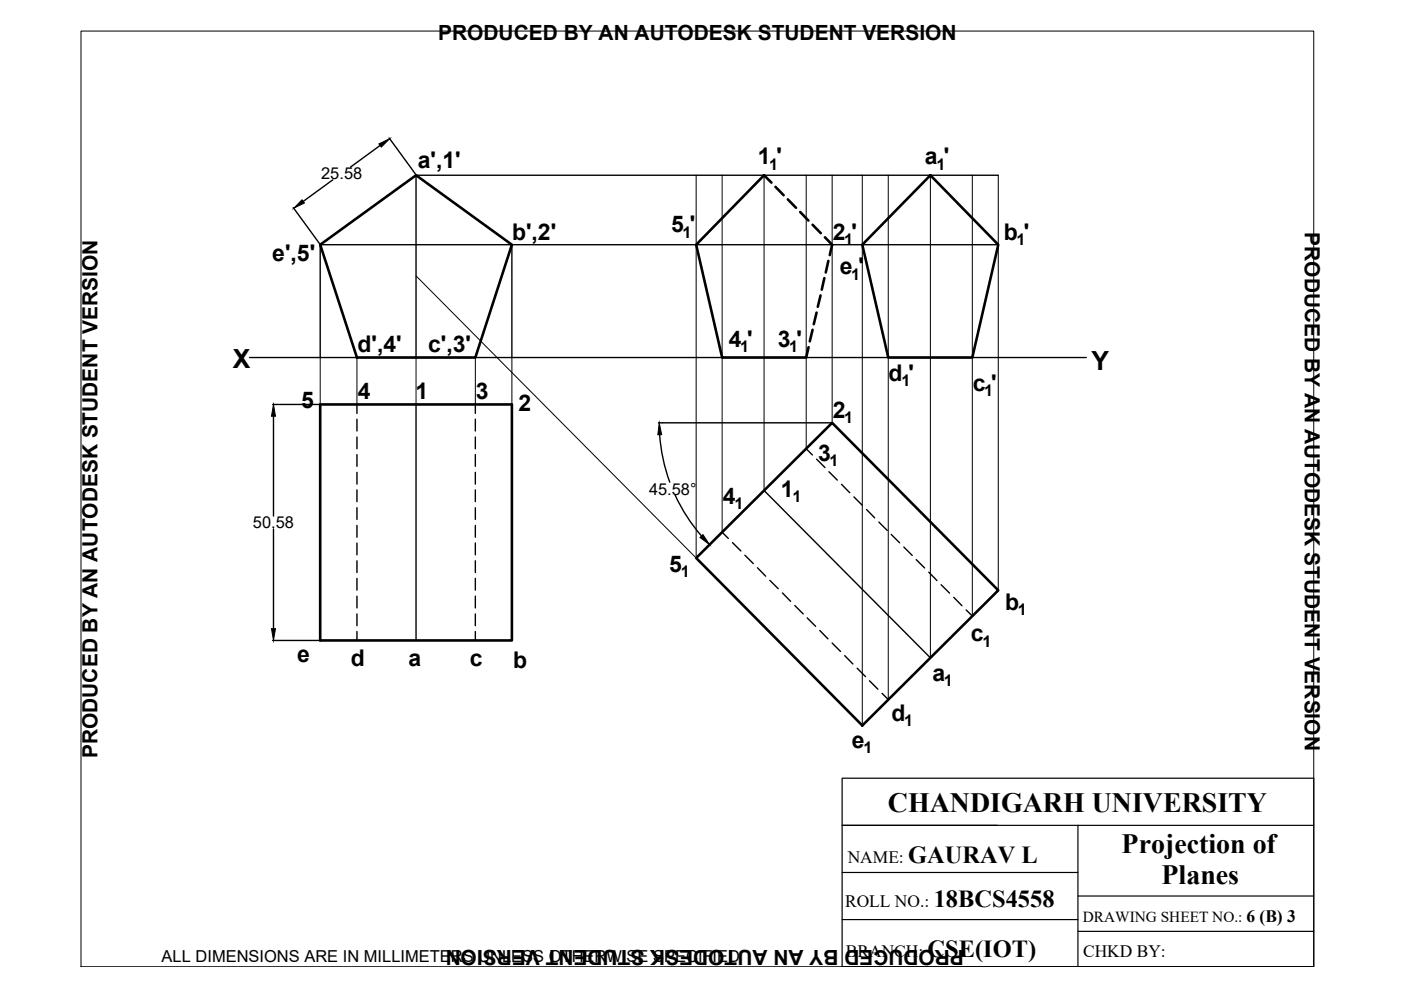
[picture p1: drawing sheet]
<svg xmlns="http://www.w3.org/2000/svg" width="297mm" height="210mm" viewBox="0 0 297 210" stroke-linecap="round" stroke-linejoin="round" font-family="sans-serif">
<!-- layer: thick continuous -->
<g fill="none" stroke="#000" stroke-width=".55">
<path d="M163.6 38.7l-1.6-1.5-14.4 14.7 5.5 23.9h17.8l.5-2.2M164.4 39.6l1.7 1.8M197.3 37.2l14.4 14.7-5.6 23.9h-17.8l-5.5-23.9zM67.9 51.9l20.3-14.7 20.3 14.7-7.7 23.9h-25.1zM167 42.3l1.8 1.8M169.7 44.9l1.7 1.9M172.3 47.7l1.7 1.7M174.8 59l-.6 2.4M174.9 50.3l1.5 1.6-.5 2.2M175.6 55.3l-.5 2.5M172.3 69.9l-.6 2.5M173.1 66.3l-.6 2.4"/>
<path d="M174 62.6l-.6 2.5M67.9 85.8h40.6v50h-40.6zM147.6 118.3l28.8-28.7 35.3 35.6-28.9 28.6z"/>
</g>
<g fill="none" stroke="#000" stroke-width=".3">
<path d="M70.6 38.1l-6.3 4.6M80.6 30.8l-6.3 4.6M82.5 29.2l5.7 7.9M211.7 37.2h-123.5v38.6M62.2 44l5.7 7.8M108.5 51.9v23.9M211.7 51.9h-143.8v23.9M52.9 75.8h177.4M57.8 85.8h10M58 88.3v21.1M75.7 85.8v1.9M75.7 88.9v2.5"/>
<path d="M75.7 92.7v2.5M75.7 96.4v2.5M88.2 85.8v50M100.8 85.8v1.9M100.8 88.9v2.5M100.8 92.7v2.5M100.8 96.4v2.5M139.6 89.6h36.8M139.9 92.1a36.6 36.6 0 0 0 2.1 10.1M170.9 95.2l1.3 1.3M173.1 97.4l1.8 1.7M58 112.1v21.2"/>
<path d="M75.7 100.1v2.5M75.7 103.9v2.5M75.7 107.6v2.5M75.7 111.4v2.5M75.7 115.1v2.5M75.7 118.9v2.5M100.8 100.1v2.5M100.8 103.9v2.5M100.8 107.6v2.5M100.8 111.4v2.5M100.8 115.1v2.5M100.8 118.9v2.5"/>
<path d="M143.1 104.9a36.6 36.6 0 0 0 5.6 8.7M153.1 112.8l1.3 1.4M155.3 115l1.8 1.8M157.9 117.7l1.8 1.8M162 104l35.3 35.5M175.8 100l1.7 1.8M178.4 102.7l1.8 1.8M181 105.4l1.8 1.7M183.7 108l1.7 1.8M186.3 110.7l1.8 1.8M189 113.3l1.7 1.8M191.6 116l1.8 1.8"/>
<path d="M194.3 118.6l1.7 1.8M57.8 135.8h10M75.7 122.6v2.5M75.7 126.4v2.5M75.7 130.2v2.5M75.7 133.9v1.9M100.8 122.6v2.5M100.8 126.4v2.5M100.8 130.2v2.5M100.8 133.9v1.9M160.6 120.4l1.7 1.8M163.2 123l1.8 1.8"/>
<path d="M165.9 125.7l1.7 1.8M168.5 128.4l1.8 1.8M171.1 131l1.8 1.8M173.8 133.7l1.7 1.8M176.4 136.3l1.8 1.8M179.1 139l1.7 1.8M196.9 121.3l1.8 1.8M199.5 124l1.8 1.8M202.2 126.6l1.7 1.8M204.8 129.3l1.3 1.3M181.7 141.7l1.8 1.8M184.3 144.3l1.8 1.8"/>
<path d="M187 147l1.3 1.3"/>
</g>
<g fill="none" stroke="#000" stroke-width=".21">
<path d="M17.2 6.6h261.3v198.4h-261.3zM147.6 37.2v81.1l-59.4-59.8M153.1 37.2v75.6M162 37.2v66.8M170.9 37.2v58M176.4 37.2v52.4M182.8 37.2v116.6M188.3 37.2v111.1M197.3 37.2v102.3M206.1 37.2v93.4M211.7 37.2v88M67.9 75.8v10"/>
<path d="M75.7 75.8v10M88.2 75.8v10M100.8 75.8v10M108.5 75.8v10"/>
</g>
<path d="M80.3 30.5l2.3-1.1-1.8 1.8zM64 42.4l.5 .6-2.2 1.1zM58 85.8l.4 2.5h-.8zM139.8 89.6l.5 2.5-.8 .1zM148.4 113.9l.6-.5 1.4 2.1zM57.6 133.3h.8l-.4 2.5z" fill="#000" stroke="#000" stroke-width=".21"/>
<!-- layer: 0 -->
<path d="M178.5 165h100v40h-100zM178.5 175h100M228.5 175v30M178.5 195h50M178.5 185h50M228.5 190h50M228.5 197.5h50" fill="none" stroke="#000" stroke-width=".25"/>
<g font-size="5.9">
<text x="188.2" y="172.2">CHANDIGARH UNIVERSITY</text>
<text x="237.8" y="180.8">Projection of</text>
<text x="246.3" y="187.5">Planes</text>
</g>
<g font-size="5.6">
<text x="49.4" y="78">X</text>
<text x="231.4" y="78.5">Y</text>
</g>
<g font-size="5.2">
<text x="192.6" y="183">GAURAV L</text>
<text x="198" y="192.2">18BCS4558</text>
<text x="196.7" y="202.8">CSE(IOT)</text>
</g>
<g font-size="4.9">
<text x="88.6" y="35.6">a',1'</text>
<text x="160.7" y="34.9">1 '</text>
<text x="196.1" y="34.9">a '</text>
<text x="108.6" y="50.8">b',2'</text>
<text x="142.3" y="49.3">5 '</text>
<text x="176.6" y="50.9">2 '</text>
<text x="212.8" y="50.8">b '</text>
<text x="57.7" y="55.4">e',5'</text>
<text x="178.1" y="58.2">e '</text>
<text x="75.8" y="74.7">d',4'</text>
<text x="90.8" y="74.7">c',3'</text>
<text x="154.5" y="73.5">4 '</text>
<text x="164.9" y="73.5">3 '</text>
<text x="188.4" y="80.8">d '</text>
<text x="206.2" y="82.8">c '</text>
<text x="63.8" y="86.6">5</text>
<text x="75.8" y="84.7">4</text>
<text x="88.1" y="84.7">1</text>
<text x="100.9" y="84.7">3</text>
<text x="109.9" y="87.2">2</text>
<text x="176.6" y="88.6">2</text>
<text x="173.5" y="97.7">3</text>
<text x="153.3" y="106.9">4</text>
<text x="165.6" y="105.4">1</text>
<text x="141.9" y="121.2">5</text>
<text x="213.1" y="129.3">b</text>
<text x="205.9" y="136">c</text>
<text x="63" y="140.3">e</text>
<text x="74.4" y="141.1">d</text>
<text x="86.6" y="141.1">a</text>
<text x="99.6" y="141.1">c</text>
<text x="108.8" y="141.5">b</text>
<text x="197.7" y="144.4">a</text>
<text x="189" y="152.8">d</text>
<text x="180.6" y="158.6">e</text>
</g>
<g font-size="4.4">
<text x="92.9" y="8.5">PRODUCED BY AN AUTODESK STUDENT VERSION</text>
<text x="276.6" y="49.3" transform="rotate(90 276.6 49.3)">PRODUCED BY AN AUTODESK STUDENT VERSION</text>
<text x="20.6" y="160.7" transform="rotate(-90 20.6 160.7)">PRODUCED BY AN AUTODESK STUDENT VERSION</text>
<text x="204.4" y="201.5" transform="rotate(180 204.4 201.5)">PRODUCED BY AN AUTODESK STUDENT VERSION</text>
</g>
<g font-size="3.7">
<text x="179.7" y="183">NAME:</text>
<text x="179.2" y="192.2">ROLL NO.:</text>
<text x="264.3" y="195.4">6 (B) 3</text>
<text x="179.4" y="202.8">BRANCH:</text>
<text x="229.6" y="202.8">CHKD BY:</text>
</g>
<g font-size="3.5">
<text x="68.1" y="38">25.58</text>
<text x="137.6" y="104.8">45.58°</text>
<text x="53.6" y="112">50.58</text>
<text x="34.3" y="203.9">ALL DIMENSIONS ARE IN MILLIMETERS UNLESS OTHERWISE SPECIFIED</text>
</g>
<g font-size="3.4">
<text x="163.1" y="36">1</text>
<text x="198.6" y="36">1</text>
<text x="144.7" y="50.4">1</text>
<text x="179" y="52">1</text>
<text x="215.5" y="52">1</text>
<text x="180.5" y="59.3">1</text>
<text x="156.9" y="74.6">1</text>
<text x="167.3" y="74.6">1</text>
<text x="191.1" y="81.9">1</text>
<text x="208.7" y="83.9">1</text>
<text x="179" y="89.7">1</text>
<text x="175.9" y="98.9">1</text>
<text x="168" y="106.5">1</text>
<text x="155.7" y="108">1</text>
<text x="144.3" y="122.3">1</text>
<text x="215.8" y="130.4">1</text>
<text x="208.3" y="137.1">1</text>
<text x="200.1" y="145.5">1</text>
<text x="191.7" y="153.9">1</text>
<text x="183.1" y="159.7">1</text>
</g>
<text font-size="3.2" x="229.6" y="195.4">DRAWING SHEET NO.:</text>
</svg>
